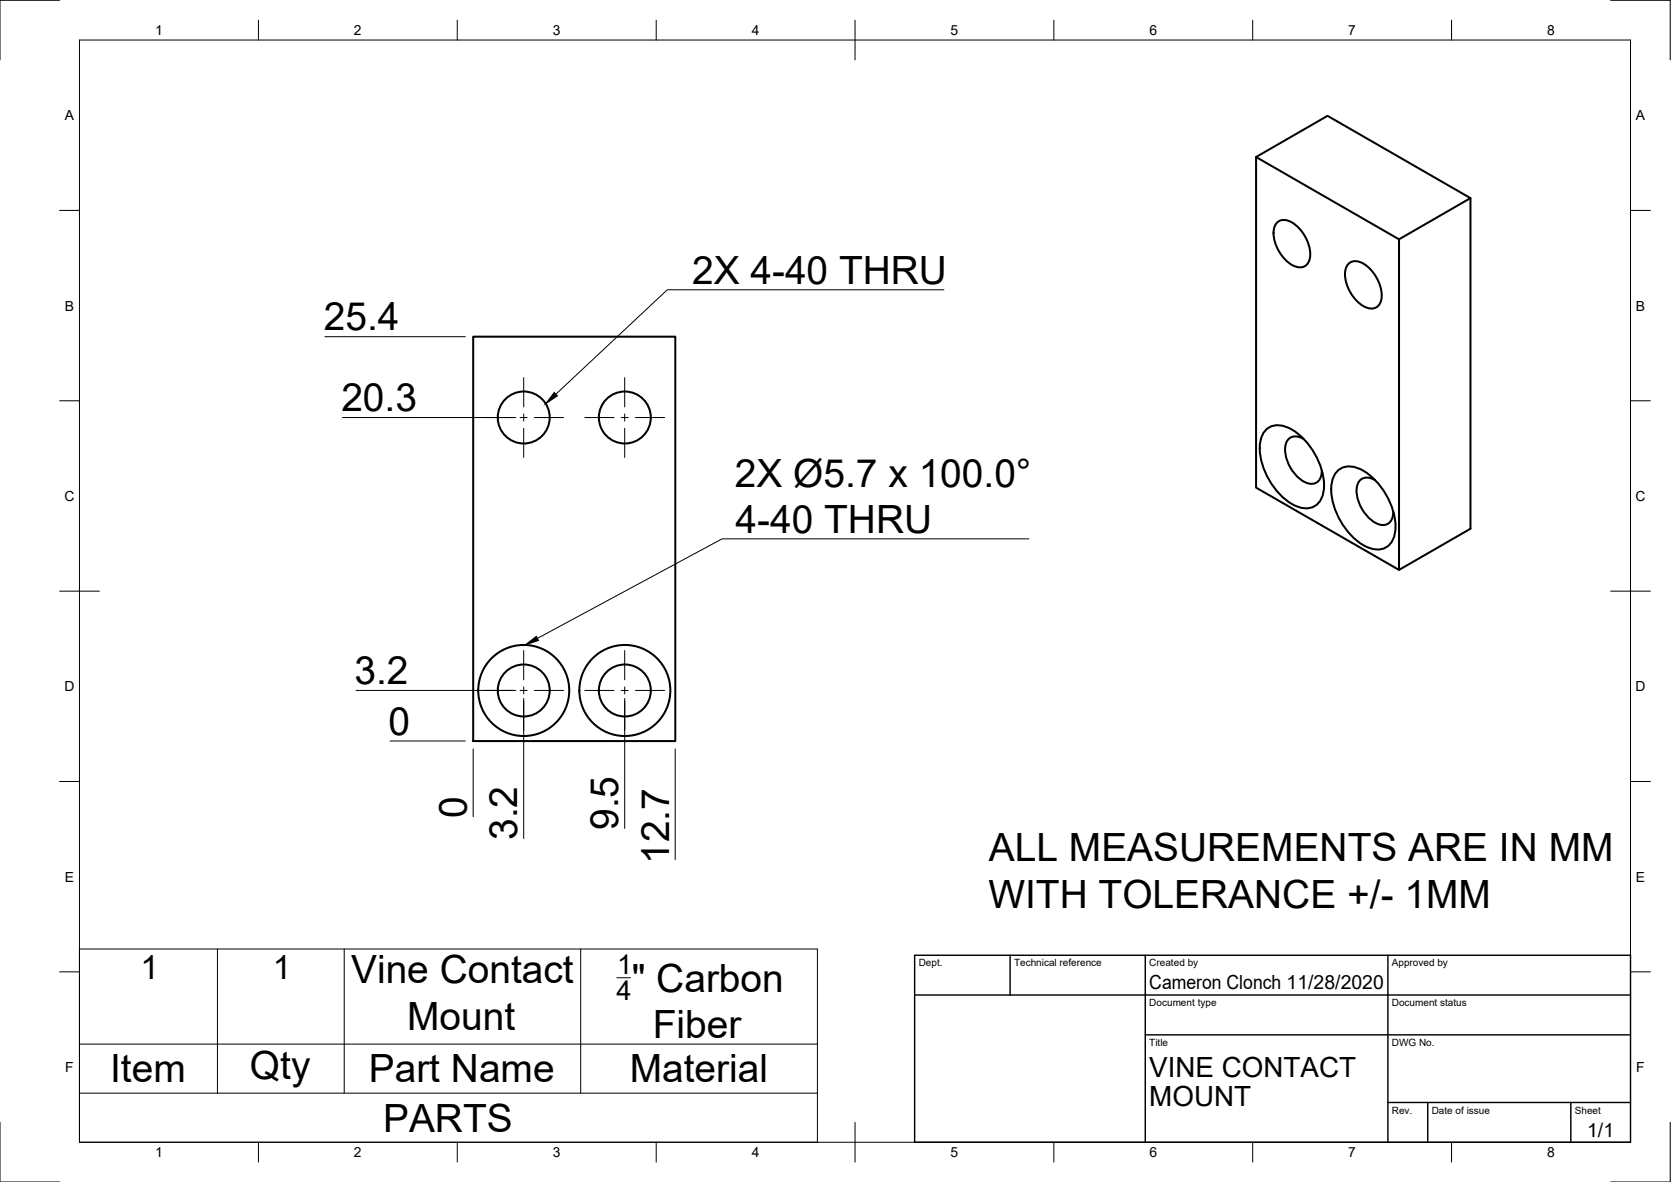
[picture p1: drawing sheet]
<svg xmlns="http://www.w3.org/2000/svg" width="420mm" height="297mm" viewBox="0 0 420 297" stroke-linecap="round" stroke-linejoin="round" font-family="sans-serif">
<!-- layer: Visible -->
<g fill="none" stroke="#000" stroke-width=".51">
<path d="M315.8 39.5l18-10.4 35.9 20.7-17.9 10.3zM315.8 39.5v83l36 20.7M321.3 55.8a3.5 3.5 0 0 1 4.3 .6 9.9 9.9 0 0 1 3.8 8.4 2.73 2.73 0 0 1-1.7 2.3 2.73 2.73 0 0 1-2.9-.5 9.9 9.9 0 0 1-4.5-8.9l.2-.8zM369.7 49.8v83.1l-17.9 10.3v-83.1M339.3 66.1a3.5 3.5 0 0 1 4.3 .6 9.9 9.9 0 0 1 3.7 8.5 2.73 2.73 0 0 1-1.7 2.2 2.73 2.73 0 0 1-2.8-.5 9.9 9.9 0 0 1-4.5-8.9l.2-.8zM119 84.6h50.8v101.6h-50.8zM318.4 107.9a5.1 5.1 0 0 1 6.4 0 17.5 17.5 0 0 1 8.1 15.3 4.6 4.6 0 0 1-7 4 17.2 17.2 0 0 1-9.1-15.8 5.6 5.6 0 0 1 1.6-3.5zM327.8 110.3a2.77 2.77 0 0 0-3-.5 2.77 2.77 0 0 0-1.7 2.6 9.7 9.7 0 0 0 5.8 9.1 2.57 2.57 0 0 0 3.4-2.5l.1-.8M336.4 118.2a5.1 5.1 0 0 1 6.4 .1 17.5 17.5 0 0 1 8 15.2 4.6 4.6 0 0 1-6.9 4.1 17.2 17.2 0 0 1-9.1-15.8 5.6 5.6 0 0 1 1.6-3.6zM345.8 120.7a2.77 2.77 0 0 0-3.1-.5 2.77 2.77 0 0 0-1.6 2.6 9.7 9.7 0 0 0 5.7 9 2.57 2.57 0 0 0 3.5-2.4v-.8"/>
<circle cx="131.7" cy="104.9" r="6.5"/>
<circle cx="157.1" cy="104.9" r="6.5"/>
<circle cx="131.7" cy="173.5" r="6.5"/>
<circle cx="131.7" cy="173.5" r="11.4"/>
<circle cx="157.1" cy="173.5" r="6.5"/>
<circle cx="157.1" cy="173.5" r="11.4"/>
</g>
<!-- layer: Border -->
<g fill="none" stroke="#000" stroke-width=".25">
<path d="M15 .1h-15v15M20 10.1h390v276.9h-390zM65 5.1v5M115 5.1v5M165 5.1v5M215 5.1v10M265 5.1v5M315 5.1v5M365 5.1v5M405 .1h15v15M15 52.9h5M410 52.9h5"/>
<path d="M15 100.7h5M410 100.7h5M15 148.6h10M405 148.6h10M15 196.4h5M410 196.4h5M15 244.2h5M410 244.2h5M0 282.1v14.9h15M65 287v5M115 287v5M165 287v5"/>
<path d="M215 282.1v9.9M265 287v5M315 287v5M365 287v5M420 282.1v14.9h-15"/>
</g>
<!-- layer: TitleBlock -->
<path d="M230 240.1h180v46.9h-180zM230 250h180M254 240.1v9.9M288 240.1v46.9M349 240.1v46.9M288 260.1h122M349 277.1h61M359 277.1v9.9M395 277.1v9.9" fill="none" stroke="#000" stroke-width=".36"/>
<!-- layer: Annotations -->
<path d="M139.4 98.6l.8 .9-3 2zM132.1 162.1l2.8-2.2 .5 1z" fill="#000" stroke="#000" stroke-width=".25"/>
<path d="M237.3 72.8h-69.5l-28 26.3M258.7 135.4h-77.1l-46.5 25" fill="none" stroke="#000" stroke-width=".25"/>
<!-- layer: BOM -->
<path d="M20 238.5h185.5v48.5h-185.5zM54.7 238.5v36.2M86.6 238.5v36.2M146 238.5v36.2M155.1 245.7h3.4M20 274.7h185.5M20 262.4h185.5" fill="none" stroke="#000" stroke-width=".25"/>
<!-- layer: Dimensions -->
<path d="M81.7 84.6h35.3M86.1 104.9h43.6M89.5 173.5h40.2M131.7 175.5v35.2M157.1 175.5v32.7M98.1 186.2h18.9M119 188.2v17.1M169.8 188.2v27.8" fill="none" stroke="#000" stroke-width=".25"/>
<!-- layer: Center Lines -->
<g fill="none" stroke="#000" stroke-width=".25">
<path d="M131.7 94.9v7.4M157.1 94.9v7.4M121.6 104.9h7.4M130.8 104.9h1.8M131.7 104v1.8M131.7 107.6v7.4M134.4 104.9h7.3M147 104.9h7.4M156.2 104.9h1.8M157.1 104v1.8M157.1 107.6v7.4M159.8 104.9h7.3"/>
<path d="M121.6 173.5h7.4M130.8 173.5h1.8M131.7 163.5v7.3M131.7 172.6v1.8M131.7 176.2v7.3M134.4 173.5h7.3M147 173.5h7.4M156.2 173.5h1.8M157.1 163.5v7.3M157.1 172.6v1.8M157.1 176.2v7.3M159.8 173.5h7.3"/>
</g>
<g font-size="9.8">
<text x="174" y="71.4">2X 4-40 THRU</text>
<text x="81.4" y="83">25.4</text>
<text x="85.8" y="103.3">20.3</text>
<text x="184.8" y="122.3">2X Ø5.7 x 100.0°</text>
<text x="185" y="134">4-40 THRU</text>
<text x="89.1" y="171.9">3.2</text>
<text x="97.7" y="184.6">0</text>
<text x="117.4" y="205.7" transform="rotate(-90 117.4 205.7)">0</text>
<text x="155.5" y="208.6" transform="rotate(-90 155.5 208.6)">9.5</text>
<text x="130" y="211.1" transform="rotate(-90 130 211.1)">3.2</text>
<text x="168.3" y="217.1" transform="rotate(-90 168.3 217.1)">12.7</text>
<text x="248.7" y="216.3">ALL MEASUREMENTS ARE IN MM</text>
<text x="248.5" y="228.1">WITH TOLERANCE +/- 1MM</text>
<text x="88.3" y="247.1">Vine Contact</text>
<text x="158.8" y="249.2">&quot; Carbon</text>
<text x="102.4" y="258.8">Mount</text>
<text x="164.1" y="260.8">Fiber</text>
<text x="27.7" y="272">Item</text>
<text x="62.8" y="271.1">Qty</text>
<text x="92.7" y="272">Part Name</text>
<text x="158.3" y="272">Material</text>
<text x="96.3" y="284.4">PARTS</text>
</g>
<g font-size="8.4">
<text x="35.3" y="246">1</text>
<text x="68.6" y="246">1</text>
</g>
<g font-size="7">
<text x="289" y="270.6">VINE CONTACT</text>
<text x="289" y="278.1">MOUNT</text>
</g>
<g font-size="6.8">
<text x="155.2" y="244.9">1</text>
<text x="155" y="251.4">4</text>
</g>
<g font-size="4.9">
<text x="289" y="248.5">Cameron Clonch 11/28/2020</text>
<text x="399.1" y="285.7">1/1</text>
</g>
<g font-size="3.5">
<text x="39" y="8.8">1</text>
<text x="89" y="8.8">2</text>
<text x="139" y="8.8">3</text>
<text x="189" y="8.8">4</text>
<text x="239" y="8.8">5</text>
<text x="289" y="8.8">6</text>
<text x="339" y="8.8">7</text>
<text x="389" y="8.8">8</text>
<text x="16.3" y="30.2">A</text>
<text x="411.3" y="30.2">A</text>
<text x="16.3" y="78">B</text>
<text x="411.3" y="78">B</text>
<text x="16.2" y="125.9">C</text>
<text x="411.2" y="125.9">C</text>
<text x="16.2" y="173.7">D</text>
<text x="411.2" y="173.7">D</text>
<text x="16.3" y="221.6">E</text>
<text x="411.3" y="221.6">E</text>
<text x="16.4" y="269.4">F</text>
<text x="411.4" y="269.4">F</text>
<text x="39" y="290.8">1</text>
<text x="89" y="290.8">2</text>
<text x="139" y="290.8">3</text>
<text x="189" y="290.8">4</text>
<text x="239" y="290.8">5</text>
<text x="289" y="290.8">6</text>
<text x="339" y="290.8">7</text>
<text x="389" y="290.8">8</text>
</g>
<g font-size="2.5">
<text x="231" y="242.9">Dept.</text>
<text x="255" y="242.9">Technical reference</text>
<text x="289" y="242.9">Created by</text>
<text x="350" y="242.9">Approved by</text>
<text x="289" y="252.8">Document type</text>
<text x="350" y="252.8">Document status</text>
<text x="289" y="262.9">Title</text>
<text x="350" y="262.9">DWG No.</text>
<text x="350" y="279.9">Rev.</text>
<text x="360" y="279.9">Date of issue</text>
<text x="396" y="279.9">Sheet</text>
</g>
</svg>
